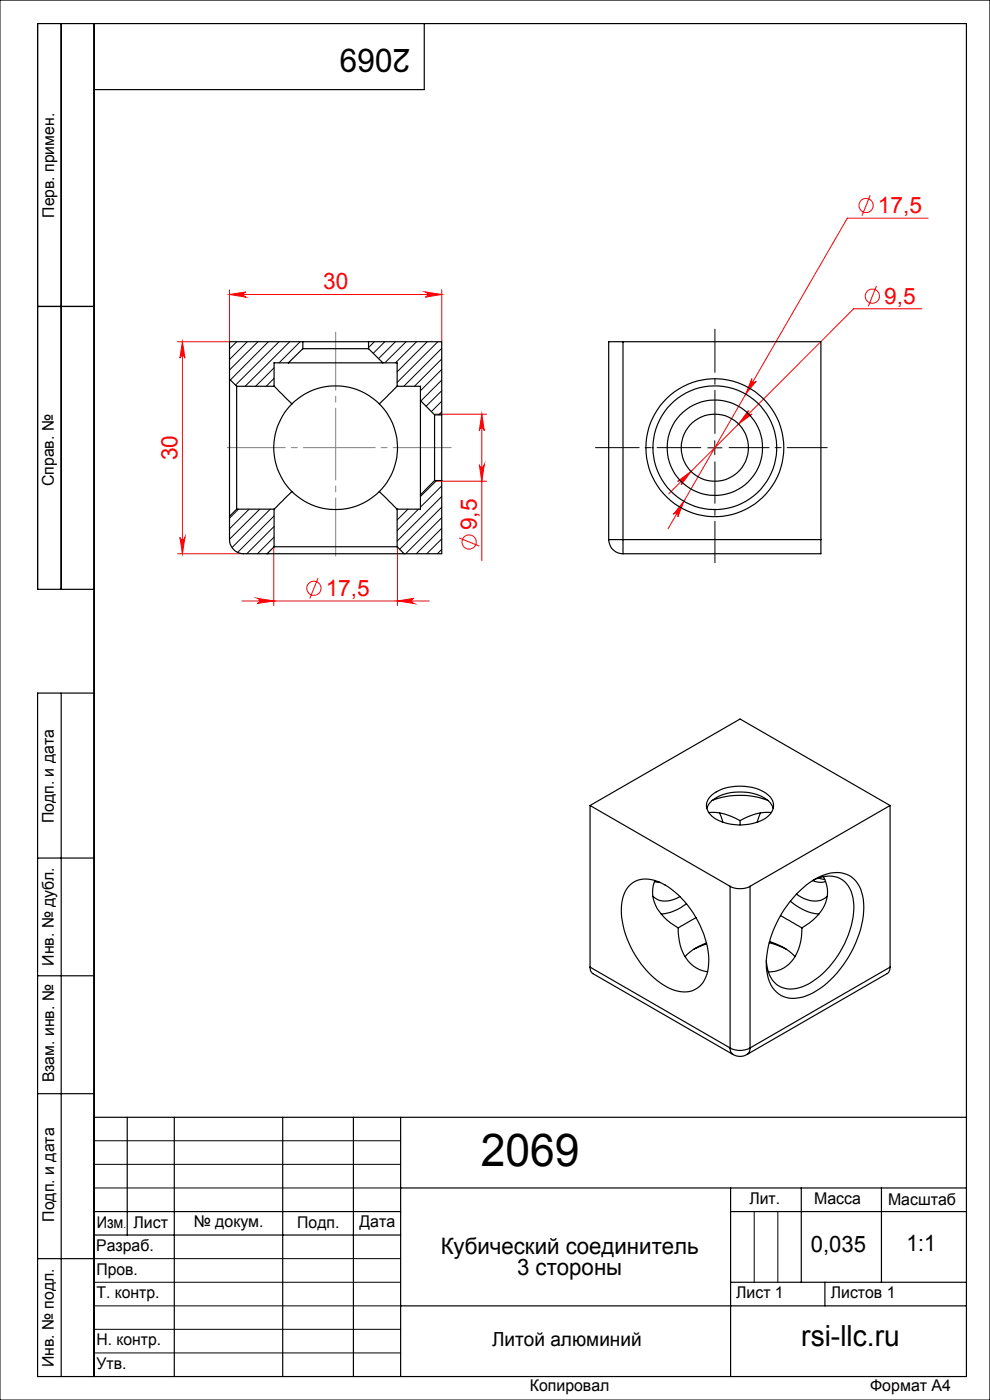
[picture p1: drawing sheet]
<svg xmlns="http://www.w3.org/2000/svg" width="210mm" height="297mm" viewBox="0 0 210 297" stroke-linecap="round" stroke-linejoin="round" font-family="sans-serif">
<g fill="none" stroke="#ff0006" stroke-width=".21">
<path d="M184.6 41.4l-1.8 4.4M196.9 46.3h-17.2l-38 65.9M37.7 72.5h11M38.7 72.5v45M38.7 72.5l.5 3.5a.53 .53 0 0 0-.5-.5 .53 .53 0 0 0-.5 .5zM48.7 62.5l3.5-.6a.55 .55 0 0 0-.5 .6 .55 .55 0 0 0 .5 .5zM48.7 61.5v11M48.7 62.5h45M90.2 61.9l3.5 .6-3.5 .5a.55 .55 0 0 0 .5-.5 .55 .55 0 0 0-.5-.6zM93.7 61.5v11M185.9 60.7l-1.7 4.3M195.5 65.5h-14.4l-39.2 39.3"/>
<path d="M92.2 87.9h11M101.7 98.6a.53 .53 0 0 0 .5 .5 .53 .53 0 0 0 .5-.5l-.5 3.5zM102.2 87.9v31.1M102.2 87.9l.5 3.5a.53 .53 0 0 0-.5-.6 .53 .53 0 0 0-.5 .6zM158.7 87.1a.54 .54 0 0 0 .1 .7 .54 .54 0 0 0 .7 0l-2.8 2.2zM159.5 80.3a.53 .53 0 0 0 .2 .7 .53 .53 0 0 0 .7-.1l-2.2 2.7zM37.7 117.5h14M38.2 114a.53 .53 0 0 0 .5 .5 .53 .53 0 0 0 .5-.5l-.5 3.5zM58.1 116v12.5M84.3 116v12.5M92.2 102.1h11M97.4 114.1l4.3 1.7"/>
<path d="M143.8 102.1l2.8-2.1-2.1 2.9a.52 .52 0 0 0 0-.8 .52 .52 0 0 0-.7 0zM145.1 106.4l-1.3 3.2a.55 .55 0 0 0-.2-.7 .55 .55 0 0 0-.8 .2zM51.3 127.5h39.8M54.6 126.9l3.5 .6-3.5 .5a.55 .55 0 0 0 .5-.5 .55 .55 0 0 0-.5-.6zM67.5 122.7l-1.8 4.3M84.3 127.5l3.5-.6a.55 .55 0 0 0-.5 .6 .55 .55 0 0 0 .5 .5z"/>
<circle cx="183.7" cy="43.6" r="1.51"/>
<circle cx="185" cy="62.8" r="1.51"/>
<circle cx="99.5" cy="115" r="1.51"/>
<circle cx="66.6" cy="124.8" r="1.51"/>
</g>
<path d="M151.7 92v-22.2" fill="none" stroke="#000" stroke-width=".21" stroke-dasharray="15.2 1.3 1.3 1.3" stroke-dashoffset="6.1"/>
<path d="M148.7 95h-22.4" fill="none" stroke="#000" stroke-width=".21" stroke-dasharray="15.2 1.3 1.3 1.3" stroke-dashoffset="6"/>
<path d="M151.7 98v21.4" fill="none" stroke="#000" stroke-width=".21" stroke-dasharray="15.2 1.3 1.3 1.3" stroke-dashoffset="6.4"/>
<path d="M154.7 95h20.8" fill="none" stroke="#000" stroke-width=".21" stroke-dasharray="15.2 1.3 1.3 1.3" stroke-dashoffset="6.7"/>
<g fill="none" stroke="#000" stroke-width=".21">
<path d="M0 0h210v297h-210zM150.1 95h3M151.6 93.5v3M20 242h65M20 247h65M20 252h65M160 257v15M165 257v15M20 267h65M20 272h65M20 277h65M20 282h65"/>
<path d="M20 287h65"/>
</g>
<path d="M95.7 95h-47.5M71.2 118v-47.5" fill="none" stroke="#808080" stroke-width=".21" stroke-dasharray="15.2 1.3 1.3 1.3" stroke-dashoffset="2.9"/>
<g fill="none" stroke="#000" stroke-width=".25">
<path d="M13 5v120M20 5v287M90 5v14h-70M8 65h12M20 125h-12v-120h197v287h-197v-145h12M13 147v145M8 182h12M8 207h12M8 232h12M20 237h185M27 237v25M37 237v55"/>
<path d="M60 237v55M75 237v55M85 237v55M20 257h65M85 252h120M155 252v40M155 257h50M170 252v20M187 252v20M8 267h12M20 262h65M85 277h120"/>
<path d="M155 272h50M175 272v5"/>
</g>
<g fill="#ff0006">
<path d="M143.8 102.1a.52 .52 0 0 1 .7 0 .52 .52 0 0 1 0 .8l2.1-2.9zM158.7 87.1l-2 2.9 2.8-2.2a.54 .54 0 0 1-.7 0 .54 .54 0 0 1-.1-.7zM145.1 106.4l-2.3 2.7a.55 .55 0 0 1 .8-.2 .55 .55 0 0 1 .2 .7zM159.5 80.3l-1.3 3.3 2.2-2.7a.53 .53 0 0 1-.7 .1 .53 .53 0 0 1-.2-.7zM54.6 126.9l3.5 .6-3.5 .5a.55 .55 0 0 0 .5-.5 .55 .55 0 0 0-.5-.6zM84.3 127.5l3.5-.6a.55 .55 0 0 0-.5 .6 .55 .55 0 0 0 .5 .5zM48.7 62.5l3.5-.6a.55 .55 0 0 0-.5 .6 .55 .55 0 0 0 .5 .5zM90.2 61.9l3.5 .6-3.5 .5a.55 .55 0 0 0 .5-.5 .55 .55 0 0 0-.5-.6z"/>
<path d="M102.2 87.9l.5 3.5a.53 .53 0 0 0-.5-.6 .53 .53 0 0 0-.5 .6zM101.7 98.6a.53 .53 0 0 0 .5 .5 .53 .53 0 0 0 .5-.5l-.5 3.5zM38.7 72.5l.5 3.5a.53 .53 0 0 0-.5-.5 .53 .53 0 0 0-.5 .5zM38.2 114a.53 .53 0 0 0 .5 .5 .53 .53 0 0 0 .5-.5l-.5 3.5z"/>
</g>
<g fill="none" stroke="#000" stroke-width=".25">
<path d="M61.2 77h20M61.2 77h-3.1v4.9M64.2 74l-3 3M64.2 74h14M64.2 72.5h14M64.2 72.5h-15.5v7.9M64.2 72.5v1.5M78.2 72.5h15.5v15.5M78.2 74l3 3M78.2 72.5v1.5M81.2 77h3v4.9M132.2 72.5h-3.1v42"/>
<path d="M132.2 72.5v42M132.2 72.5h41.9v42M48.7 80.4v29.1M48.7 80.4l1.5 1.5M50.2 81.9v26.1M50.2 81.9h7.9M58.1 81.9l3.8 3.8M61.9 85.7a13.2 13.2 0 0 1 18.6 0M61.9 85.7a13.1 13.1 0 0 0 0 18.6M80.5 85.7a13.1 13.1 0 0 1 0 18.6M84.2 81.9l-3.7 3.8M84.2 81.9h5v3.1"/>
<path d="M89.2 85l3 3M89.2 85v20M92.2 88v13.9M92.2 88h1.5M93.7 88v13.9M48.7 109.5v5a3 3 0 0 0 3 3h5M50.2 108h7.9M50.2 108l-1.5 1.5M56.7 117.5h29M58.1 116h26.1M58.1 116l-1.4 1.5M58.1 108v8"/>
<path d="M61.9 104.3l-3.8 3.7M61.9 104.3a13.2 13.2 0 0 0 18.6 0M80.5 104.3l3.7 3.7M84.2 116l1.5 1.5M84.2 108v8M89.2 105v3h-5M92.2 101.9h1.5M92.2 101.9l-3 3.1M93.7 101.9v15.6h-8M129.1 114.5h3.1M129.1 114.5a2.99 2.99 0 0 0 3.1 3M132.2 114.5v3"/>
<path d="M132.2 114.5h41.9M174.1 114.5v3h-41.9M125.2 170.9l31.8-18.4 31.8 18.4M125.2 170.9l29.7 17.1M125.2 170.9v34.3M149.9 171.5a4.8 4.8 0 0 1 3.8-3.1 10.5 10.5 0 0 1 9.2 1.5l.7 .7 .4 .9M150.3 172.4a10.9 10.9 0 0 1 6.7 1.7M150.6 169a9.9 9.9 0 0 1 9.6-1.8 4.8 4.8 0 0 1 3.9 3.5 4 4 0 0 1-3.2 3.6 10.9 10.9 0 0 1-9.9-1.2 2.73 2.73 0 0 1-.4-4.1zM151.1 169.8a16.5 16.5 0 0 1 11.8 0M152.6 172.4l.7 2M157 174.1v.9M161.3 172.4l-.7 2"/>
<path d="M163.6 172.4a10.7 10.7 0 0 0-6.6 1.7M188.8 170.9l-29.7 17.1M188.8 170.9v34.3M133.6 187.7a5.6 5.6 0 0 1 6.7-.3 20 20 0 0 1 10 17 6 6 0 0 1-3.5 5.8 7.9 7.9 0 0 1-6.8-1.7 20.3 20.3 0 0 1-8.2-16.4l.3-1.5 .4-1.3zM138.5 190.1a4.3 4.3 0 0 0 5 .5l.7-.4M138.8 187l1.2 .2M138.9 186.8a6.9 6.9 0 0 0 2 7.8l1.3 1.2 1.7 1M143.9 196.8a9.7 9.7 0 0 0 3.2 8.2 5.8 5.8 0 0 0 3 1.1M145.6 191.7a10 10 0 0 1-5.4 2.2M147.6 194.7l-3.7 2.1M154.9 188a4.7 4.7 0 0 0 4.2 0M154.9 188v34.3"/>
<path d="M159.1 188v34.3M163.2 200l3.6 1.4M163.2 199.7a11.7 11.7 0 0 1 5.4 3.2M165.6 194.2l4.5 2.6M167.6 191.2a10.2 10.2 0 0 0 6.1 2.7M168.8 189.8a13.6 13.6 0 0 1 8.1-4.7 5.5 5.5 0 0 1 6.1 4.9 19.9 19.9 0 0 1-4.1 14.7 16.2 16.2 0 0 1-9.4 7 5.5 5.5 0 0 1-6.7-4.8 19.4 19.4 0 0 1 3.5-13.8zM168.9 189.7a5.6 5.6 0 0 0 5.7 1.1l.9-.7M170.1 196.8a9.4 9.4 0 0 1-3.8 8.5 6.4 6.4 0 0 1-3.3 .9M172.3 186.8a5.7 5.7 0 0 1 7.3 .7 8.9 8.9 0 0 1 1.3 7.2 20.4 20.4 0 0 1-10 14.3 5.5 5.5 0 0 1-6.6-.6 7.1 7.1 0 0 1-1.7-4.6M172.4 186.8l1.5 .4 1.2-.2M173.7 186.3l1.2 .3M174.7 186a7.2 7.2 0 0 1-2.3 9.2l-2.3 1.6"/>
<path d="M125.2 205.2a1.43 1.43 0 0 0 .6 1.3l29.7 17.2M125.2 205.2l29.7 17.1M149.9 200.1l-2.9 1.4-1.7 1.4M149.9 200.2l-2.7 1.2M188.8 205.2l-.1 .7-.4 .6-29.8 17.2M188.8 205.2l-29.7 17.1M154.9 222.3a4.4 4.4 0 0 0 4.2 0M154.9 222.3a1.43 1.43 0 0 0 .6 1.4M155.5 223.7a2.87 2.87 0 0 0 3 0M159.1 222.3l-.1 .8-.5 .6"/>
<circle cx="151.6" cy="95" r="10.1"/>
<circle cx="151.6" cy="95" r="13.1"/>
<circle cx="151.6" cy="95" r="7.1"/>
<circle cx="151.6" cy="95" r="14.6"/>
</g>
<g fill="none" stroke="#000" stroke-width=".21">
<path d="M50.2 72.5l-1.5 1.5M52.5 72.5l-3.8 3.8M54.7 72.5l-6 6M56.9 72.5l-8 8.1M58.1 78l-3.9 3.9M59.2 72.5l-9.2 9.2M61.5 72.5l-9.5 9.4M63.7 72.5l-4.5 4.5M79.4 72.5l-1.2 1.2M81.6 72.5l-2.4 2.5M83.9 72.5l-3.6 3.6M86.1 72.5l-4.5 4.5"/>
<path d="M88.4 72.5l-4.5 4.5M90.6 72.5l-6.4 6.4M92.9 72.5l-8.7 8.6M93.7 73.9l-8 8M93.7 76.2l-5.8 5.7M93.7 78.4l-4.5 4.5M58.1 80.3l-1.6 1.6M93.7 80.6l-4.4 4.5M93.7 82.9l-3.3 3.3M93.7 85.1l-2.2 2.2M93.7 87.4l-.6 .6M50.6 108l-1.9 1.9"/>
<path d="M52.8 108l-4.1 4.2M55.1 108l-6.4 6.4M57.3 108l-8.1 8.2M58.1 109.5l-7.7 7.7M58.1 111.7l-5.7 5.8M58.1 113.9l-3.5 3.6M84.3 108l-.1 .1M86.5 108l-2.3 2.3M88.8 108l-4.6 4.6M92.6 101.9l-3.4 3.4M93.7 103.1l-4.5 4.5M93.7 105.3l-9.5 9.5"/>
<path d="M93.7 107.6l-8.9 8.9M93.7 109.8l-7.7 7.7M93.7 112.1l-5.4 5.4M93.7 114.3l-3.2 3.2M93.7 116.6l-.9 .9"/>
</g>
<text font-size="9.6" x="102" y="247.3">2069</text>
<text font-size="6.9" x="87" y="10.4" transform="rotate(-180 87 10.4)">2069</text>
<text font-size="6.2" x="170" y="285.5">rsi-llc.ru</text>
<g font-size="4.8" fill="#ff0006">
<text x="186.2" y="45.2">17,5</text>
<text x="68.5" y="61.4">30</text>
<text x="187.6" y="64.4">9,5</text>
<text x="37.6" y="97.6" transform="rotate(-90 37.6 97.6)">30</text>
<text x="101.1" y="112.5" transform="rotate(-90 101.1 112.5)">9,5</text>
<text x="69.1" y="126.4">17,5</text>
</g>
<g font-size="4.8">
<text x="93.5" y="266">Кубический соединитель</text>
<text x="172" y="265.6">0,035</text>
<text x="192.3" y="265.3">1:1</text>
<text x="109.7" y="270.5">3 стороны</text>
</g>
<text font-size="4.1" x="104.4" y="285.5">Литой алюминий</text>
<g font-size="3.4">
<text x="11.5" y="46.2" transform="rotate(-90 11.5 46.2)">Перв. примен.</text>
<text x="11.4" y="103.2" transform="rotate(-90 11.4 103.2)">Справ. №</text>
<text x="11.4" y="174.7" transform="rotate(-90 11.4 174.7)">Подп. и дата</text>
<text x="11.5" y="204.9" transform="rotate(-90 11.5 204.9)">Инв. № дубл.</text>
<text x="11.5" y="229.6" transform="rotate(-90 11.5 229.6)">Взам. инв. №</text>
<text x="159" y="255.5">Лит.</text>
<text x="172.7" y="255.5">Масса</text>
<text x="188.4" y="255.6">Масштаб</text>
<text x="11.5" y="259.2" transform="rotate(-90 11.5 259.2)">Подп. и дата</text>
<text x="20.5" y="260.4">Изм</text>
<text x="28.3" y="260.4">Лист</text>
<text x="41.1" y="260.4">№ докум.</text>
<text x="63.1" y="260.4">Подп.</text>
<text x="76.2" y="260.4">Дата</text>
<text x="20.4" y="265.4">Разраб.</text>
<text x="20.5" y="275.4">Т. контр.</text>
<text x="20.5" y="270.4">Пров.</text>
<text x="156.2" y="275.4">Лист 1</text>
<text x="176.2" y="275.4">Листов 1</text>
<text x="20.5" y="285.4">Н. контр.</text>
<text x="11.4" y="290" transform="rotate(-90 11.4 290)">Инв. № подл.</text>
<text x="20.5" y="290.4">Утв.</text>
<text x="112.4" y="295">Копировал</text>
<text x="184.6" y="295">Формат А4</text>
</g>
<text font-size="2.1" x="26.2" y="260.4">.</text>
</svg>
